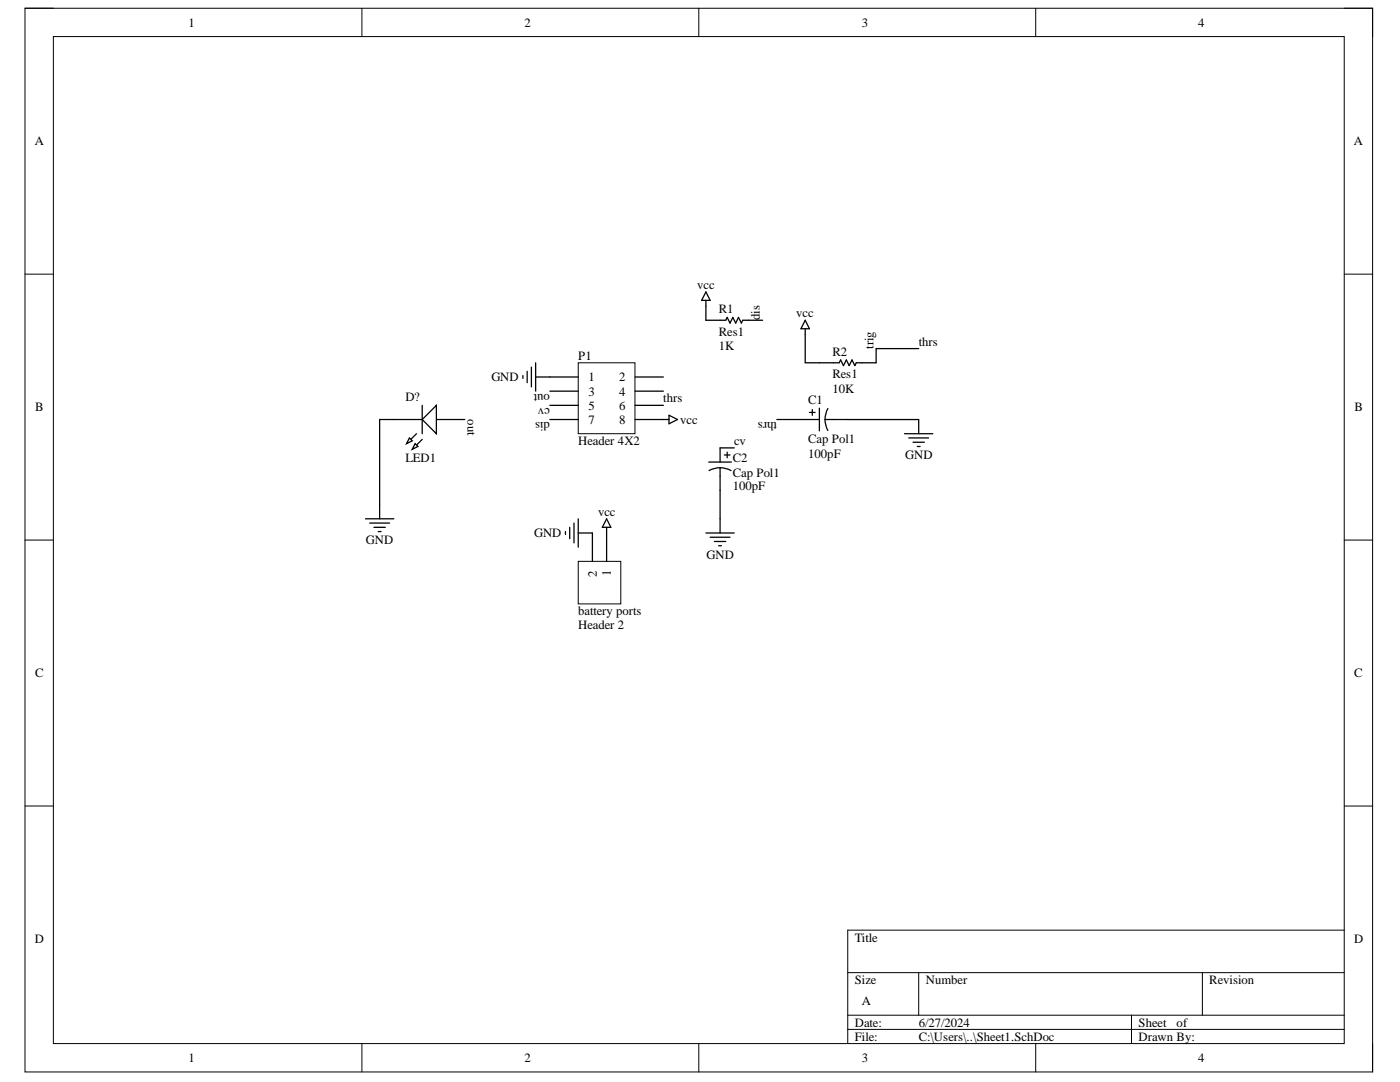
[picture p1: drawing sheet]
<svg xmlns="http://www.w3.org/2000/svg" width="279mm" height="216mm" viewBox="0 0 279 216" stroke-linecap="round" stroke-linejoin="round" font-family="sans-serif">
<path d="M5 1.6h268.9v212.3h-268.9z" fill="none" stroke="#000" stroke-width=".2"/>
<path d="M10.7 7.3h257.6v200.9h-257.6z" fill-rule="evenodd" fill="#fff"/>
<g fill="none" stroke="#000" stroke-width=".2">
<path d="M5 1.6h5.7M10.7 7.3h257.6v200.9h-257.6zM72.2 1.6v5.7M139.5 1.6v5.7M206.7 1.6v5.7M268.3 1.6h5.6v5.7M5 54.7h5.7M268.3 54.7h5.6M5 107.8h5.7M268.3 107.8h5.6M5 160.8h5.7M268.3 160.8h5.6"/>
<path d="M169.2 194.1h99.1M183.3 194.1v8.5M240 194.1v8.5M268.3 185.6h-99.1v22.6M72.2 208.2v5.7M139.5 208.2v5.7M169.2 202.6h99.1M169.2 205.4h99.1M206.7 208.2v5.7M225.8 202.6v5.6M273.9 208.2v5.7"/>
</g>
<path d="M78.6 83.7h5.7M87.1 83.7h5.7" fill="none" stroke="#000" stroke-width=".25"/>
<path d="M84.3 83.7l2.8-2.8v5.6z" fill="#fff"/>
<path d="M83.1 86.5l-2 2M84.3 83.7l2.8-2.8v5.6zM84.3 87.7l-2 2" fill="none" stroke="#000" stroke-width=".25"/>
<path d="M81.7 87.4l.6 .6-1.2 .5z" fill="#fff"/>
<path d="M81.7 87.4l.6 .6-1.2 .5z" fill="none" stroke="#000" stroke-width=".25"/>
<path d="M82.8 88.5l.6 .6-1.1 .6z" fill="#fff"/>
<g fill="none" stroke="#000" stroke-width=".25">
<path d="M140.9 58.2l.8 1.7h-1.7zM140.9 59.9v1.2M140.9 63.9h3.9l.3-.6 .6 1.2 .6-1.2 .5 1.2 .6-1.2 .6 1.2 .2-.6h4M160.7 63.9l.8 1.7h-1.7zM160.7 65.6v1.1M163.5 72.4h4l.3-.6 .5 1.2 .6-1.2 .6 1.2 .5-1.2 .6 1.2 .3-.6h3.9M82.8 88.5l.6 .6-1.1 .6zM84.3 80.9v5.6M180.5 86.5h5.7M181.4 87.4h3.9M182.2 88.2h2.3M183.1 89.1h.5"/>
<path d="M183.3 83.7v2.8M72.9 103.5h5.7M73.8 104.4h3.9M74.6 105.2h2.3M75.5 106.1h.5M75.8 100.7v2.8M140.9 106.4h5.6M141.7 107.2h4M142.6 108h2.2M143.4 108.9h.6M143.7 103.5v2.9"/>
</g>
<path d="M115.4 72.4h11.3v14.1h-11.3z" fill-rule="evenodd" fill="#fff"/>
<path d="M115.4 72.4h11.3v14.1h-11.3z" fill="none" stroke="#000" stroke-width=".2"/>
<g fill="none" stroke="#000" stroke-width=".25">
<path d="M104.4 74.9v.6M105.2 74.1v2.3M106.1 73.2v4M106.9 75.2h8.5M106.9 72.4v5.7M109.7 78.1h5.7M126.7 75.2h5.7M126.7 78.1h5.7M140.9 61.1v2.8M160.7 66.7v5.7h2.8M183.3 69.6h-8.5v2.8M78.6 83.7h-2.8v17"/>
<path d="M109.7 80.9h5.7M109.7 83.7h5.7M126.7 80.9h5.7M126.7 83.7h6.8M133.5 82.9l1.7 .8-1.7 .9zM141.4 92.2h4.6M143.7 93.3l1.4 .2 .8 .4M143.7 93.3l-1.3 .2-.9 .4M143.7 93.3v10.2M144.6 90.8h1.1M145.1 90.2v1.2M146.5 89.4h-2.8v2.8"/>
<path d="M155 83.7h8.5M161.5 82.3h1.2M162.1 81.7v1.2M163.5 81.4v4.6M164.7 83.7v.9l.5 1.3M164.7 83.7h18.6M165.2 81.5l-.5 1.3v.9"/>
</g>
<path d="M115.4 112h8.5v8.5h-8.5z" fill-rule="evenodd" fill="#fff"/>
<path d="M115.4 112h8.5v8.5h-8.5z" fill="none" stroke="#000" stroke-width=".2"/>
<path d="M112.8 106.1v.5M113.7 105.2v2.3M114.5 104.4v3.9M115.4 106.4h2.8v5.6M115.4 103.5v5.7M121.1 105.2v6.8M121.1 103.5l.8 1.7h-1.7z" fill="none" stroke="#000" stroke-width=".25"/>
<g font-size="2.5">
<text x="37.6" y="5.3">1</text>
<text x="104.7" y="5.3">2</text>
<text x="172" y="5.3">3</text>
<text x="239.1" y="5.3">4</text>
<text x="6.9" y="29">A</text>
<text x="270.2" y="29">A</text>
<text x="139.1" y="57.6">vcc</text>
<text x="143.5" y="62.5">R1</text>
<text x="151.7" y="63.9" transform="rotate(-90 151.7 63.9)">dis</text>
<text x="158.9" y="63.3">vcc</text>
<text x="115.4" y="71.8">P1</text>
<text x="143.5" y="69.8">1K</text>
<text x="143.5" y="67">Res1</text>
<text x="166.1" y="71">R2</text>
<text x="174.3" y="69.6" transform="rotate(-90 174.3 69.6)">trig</text>
<text x="183.4" y="69">thrs</text>
<text x="98.1" y="76.1">GND</text>
<text x="117.4" y="76.1">1</text>
<text x="123.6" y="76.1">2</text>
<text x="166.1" y="75.5">Res1</text>
<text x="7" y="82.1">B</text>
<text x="80.9" y="80">D?</text>
<text x="93.3" y="83.7" transform="rotate(90 93.3 83.7)">out</text>
<text x="109.7" y="78.6" transform="rotate(-180 109.7 78.6)">out</text>
<text x="109.7" y="81.5" transform="rotate(-180 109.7 81.5)">cv</text>
<text x="117.4" y="78.9">3</text>
<text x="117.4" y="81.7">5</text>
<text x="123.6" y="78.9">4</text>
<text x="123.6" y="81.7">6</text>
<text x="132.4" y="80.3">thrs</text>
<text x="161.3" y="80.6">C1</text>
<text x="166.1" y="78.3">10K</text>
<text x="270.3" y="82.1">B</text>
<text x="109.7" y="84.3" transform="rotate(-180 109.7 84.3)">dis</text>
<text x="115.4" y="88.8">Header 4X2</text>
<text x="117.4" y="84.6">7</text>
<text x="123.6" y="84.6">8</text>
<text x="135.8" y="84.6">vcc</text>
<text x="146.5" y="88.8">cv</text>
<text x="155" y="84.3" transform="rotate(-180 155 84.3)">thrs</text>
<text x="161.3" y="88.5">Cap Pol1</text>
<text x="80.9" y="92.2">LED1</text>
<text x="146.2" y="92.2">C2</text>
<text x="146.2" y="95.1">Cap Pol1</text>
<text x="161.3" y="91.4">100pF</text>
<text x="180.7" y="91.6">GND</text>
<text x="146.2" y="97.9">100pF</text>
<text x="106.6" y="107.2">GND</text>
<text x="119.4" y="102.9">vcc</text>
<text x="73" y="108.6">GND</text>
<text x="141" y="111.5">GND</text>
<text x="119.1" y="115.2" transform="rotate(-90 119.1 115.2)">2</text>
<text x="121.9" y="114.9" transform="rotate(-90 121.9 114.9)">1</text>
<text x="115.4" y="122.8">battery ports</text>
<text x="115.4" y="125.6">Header 2</text>
<text x="7" y="135.1">C</text>
<text x="270.3" y="135.1">C</text>
<text x="6.9" y="188.2">D</text>
<text x="170.6" y="187.9">Title</text>
<text x="270.3" y="188.2">D</text>
<text x="170.6" y="196.3">Size</text>
<text x="184.8" y="196.3">Number</text>
<text x="241.3" y="196.3">Revision</text>
<text x="172" y="200.6">A</text>
<text x="170.6" y="204.9">Date:</text>
<text x="170.6" y="207.6">File:</text>
<text x="183.4" y="204.9">6/27/2024</text>
<text x="183.4" y="207.6">C:\Users\..\Sheet1.SchDoc</text>
<text x="227.2" y="204.9">Sheet</text>
<text x="227.2" y="207.6">Drawn By:</text>
<text x="234.8" y="204.9">of</text>
<text x="37.6" y="212">1</text>
<text x="104.7" y="212">2</text>
<text x="172" y="212">3</text>
<text x="239.1" y="212">4</text>
</g>
</svg>
